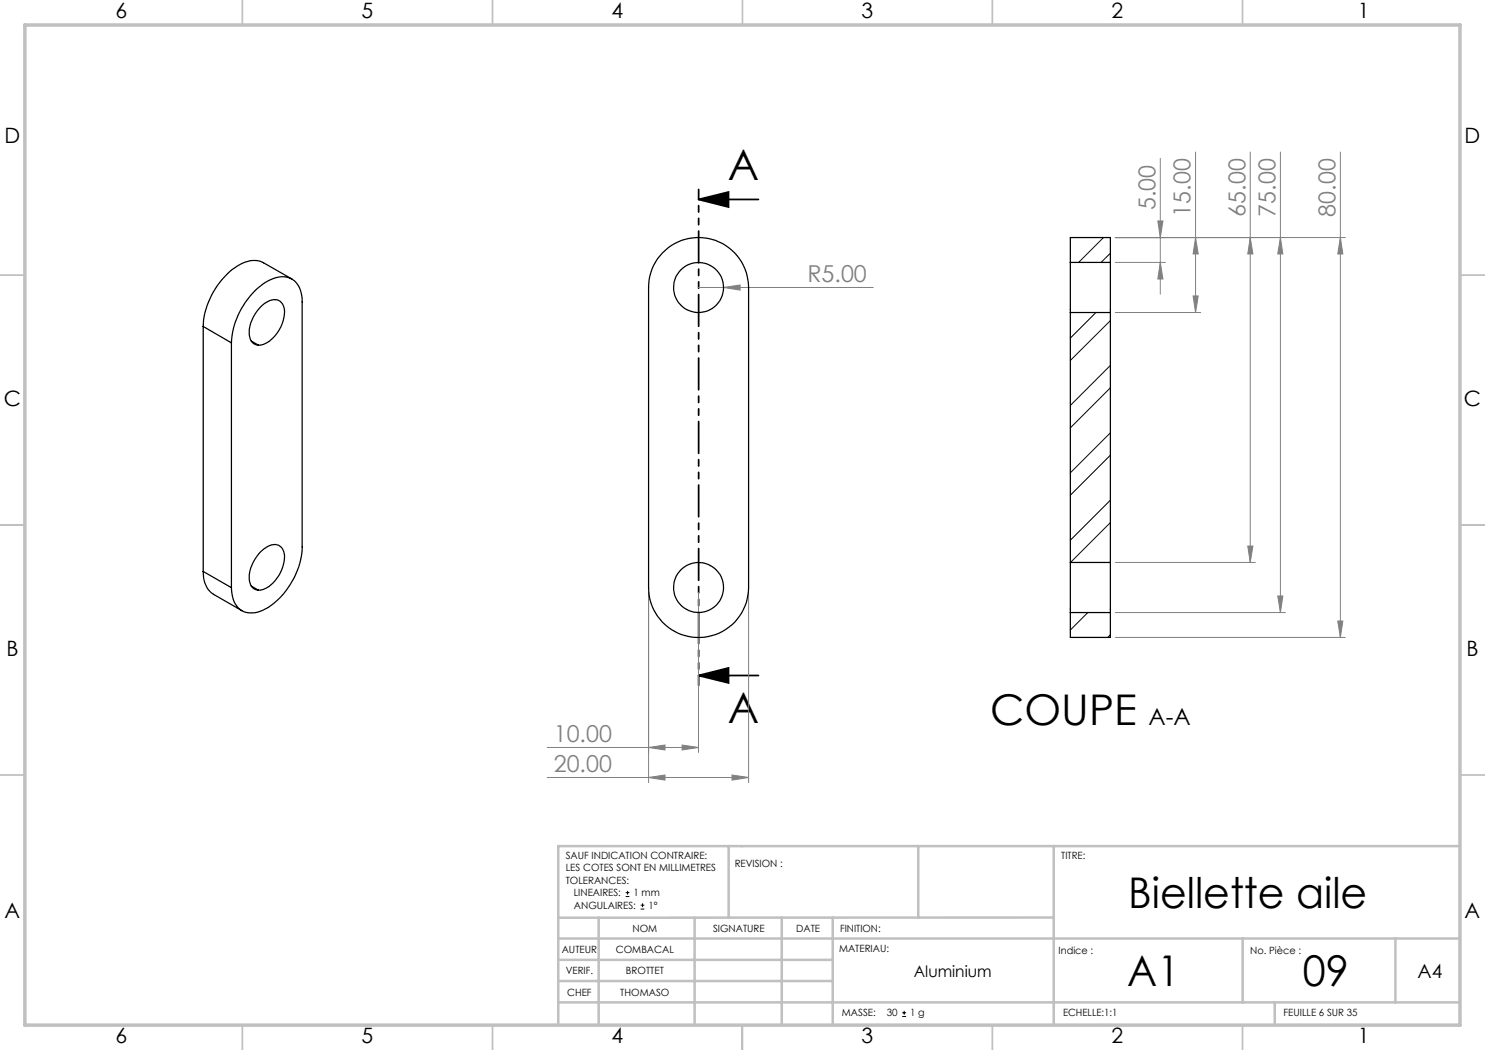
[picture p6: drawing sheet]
<svg xmlns="http://www.w3.org/2000/svg" width="297mm" height="210mm" viewBox="0 0 297 210" stroke-linecap="round" stroke-linejoin="round" font-family="sans-serif">
<path d="M125.1 179.3h.8M125.1 178.5h.8M125.5 178.2v.7M128.1 181.8h.8M128.1 181h.8M128.5 180.6v.8M180.4 203.3h.8M180.4 202.6h.8M180.8 202.2v.7" fill="none" stroke="#000" stroke-width=".2"/>
<path d="M139.7 39.9l6-1.5v3zM139.7 39.9h12M139.7 135.1l6-1.5v3zM139.7 135.1h12" fill="none" stroke="#000" stroke-width=".35"/>
<g fill="none" stroke="#808080" stroke-width=".2">
<path d="M232.1 31.7v27.1M239.1 30.4v32.1M250 30.4v82.1M256.1 30.4v92.1M268.1 30.4v97.1M139.7 57.5h35M144.7 57.5l3.3-.5v1zM223.1 47.5h46M223.1 52.5h10M231.6 44.2h1l-.5 3.3zM232.1 52.5l.5 3.3h-1zM238.6 59.2h1l-.5 3.3z"/>
<path d="M239.1 47.5l.5 3.3h-1zM250 47.5l.6 3.3h-1zM256.1 47.5l.5 3.3h-1zM268.1 47.5l.5 3.3h-1.1zM223.1 62.5h17M129.7 118.5v38M139.7 118.5v32M149.7 118.5v38M223.1 112.5h28M249.6 109.2h1l-.6 3.3zM255.6 119.2h1l-.5 3.3zM223.1 127.5h46"/>
<path d="M223.1 122.5h34M267.5 124.2h1.1l-.5 3.3zM109.4 149.5h30.3M109.4 155.5h40.3M129.7 149.5l3.3-.5v1zM129.7 155.5l3.3-.5v1zM136.4 149l3.3 .5-3.3 .5zM146.4 155l3.3 .5-3.3 .5z"/>
</g>
<path d="M139.7 37.9v99.2" fill="none" stroke="#000" stroke-width=".35" stroke-dasharray="6.3 1.3 1.3 1.3 1.3 1.3" stroke-dashoffset="4.4"/>
<path d="M148.4 169.2v.3" fill="none" stroke="#c0c0c0" stroke-width=".2"/>
<g fill="none" stroke="#c0c0c0" stroke-width=".35">
<path d="M48.5 0v5M98.5 0v5M148.5 0v5M198.5 0v5M248.5 0v5M0 55h5M292 55h5.1M0 105h5M292 105h5.1M0 155h5M292 155h5.1M48.5 205v5.1"/>
<path d="M98.5 205v5.1M148.4 205v5.1M148.5 205v5.1M198.5 205v5.1M248.5 205v5.1"/>
</g>
<g fill="none" stroke="#c0c0c0" stroke-width=".5">
<path d="M145.7 169.2v14.3M183.7 169.2v14.3M210.7 169.2v35.5M291.9 169.2h-180.2v35.5M111.9 196.2h54.6M111.9 192h54.6M111.9 187.7h180M119.7 183.5v21.2M138.9 183.5v21.2M156.4 183.5v21.2M166.5 183.5v21.2M210.7 183.5h-98.8"/>
<path d="M248.5 187.7v12.8M279.1 187.7v12.8M111.9 200.5h180M255 200.5v4.2"/>
</g>
<path d="M5 5h287v200h-287z" fill="none" stroke="#c0c0c0" stroke-width=".7"/>
<path d="M139.7 39.9l6-1.5v3zM139.7 135.1l6-1.5v3z" fill="#000"/>
<g fill="#808080">
<path d="M144.7 57.5l3.3 .5v-1zM129.7 149.5l3.3-.5v1zM136.4 149l3.3 .5-3.3 .5z"/>
<path d="M231.6 44.2h1l-.5 3.3zM232.1 52.5l.5 3.3h-1zM239.1 47.5l.5 3.3h-1zM238.6 59.2h1l-.5 3.3zM268.1 47.5l.5 3.3h-1.1zM267.5 124.2h1.1l-.5 3.3zM250 47.5l.6 3.3h-1zM249.6 109.2h1l-.6 3.3zM256.1 47.5l.5 3.3h-1zM255.6 119.2h1l-.5 3.3z"/>
<path d="M129.7 155.5l3.3-.5v1zM146.4 155l3.3 .5-3.3 .5z"/>
</g>
<g fill="none" stroke="#000" stroke-width=".25">
<path d="M58.4 55.8l-5.7-3.2a5 5 0 0 0-5.3 .6 15.6 15.6 0 0 0-6.8 12.1M132.5 50.6a10 10 0 0 1 11-2.4 10 10 0 0 1 6.2 9.3v60a10 10 0 0 1-10 10 10 10 0 0 1-10-10v-60a9.7 9.7 0 0 1 2.8-6.9zM214.1 52.5v10M214.1 52.5h8M214.1 52.5v-5h8v5M222.1 52.5v10M40.6 65.3l5.7 3.3M40.6 65.3v49M46.3 68.6a15.5 15.5 0 0 1 7.4-12.4 4.6 4.6 0 0 1 5.1-.1 5.3 5.3 0 0 1 1.6 4.3v49a15.3 15.3 0 0 1-7.8 12.7 3.9 3.9 0 0 1-6-2.3l-.3-2.3M46.3 68.6v48.9M50.3 68.2l1.4 .8M52.1 61.4a3.3 3.3 0 0 1 3.9-1.2 3.3 3.3 0 0 1 .7 3.7 6.9 6.9 0 0 1-4.7 5.1 2.09 2.09 0 0 1-2.2-2.5 7.8 7.8 0 0 1 2.3-5.1z"/>
<path d="M214.1 62.5h8M214.1 62.5v50M222.1 62.5v50M40.6 114.3a5.1 5.1 0 0 0 2.1 4.6l5.7 3.2M40.6 114.3l5.7 3.2M50.3 117.2l1.4 .8M52.1 110.4a3.6 3.6 0 0 1 3.6-1.4 2.91 2.91 0 0 1 1.1 3.4 6.9 6.9 0 0 1-4.8 5.6 2 2 0 0 1-2.2-2.1 7.9 7.9 0 0 1 2.3-5.5zM214.1 112.5v10M214.1 112.5h8M222.1 112.5v10M214.1 122.5h8M214.1 122.5v5h8v-5"/>
<circle cx="139.7" cy="57.5" r="5"/>
<circle cx="139.7" cy="117.5" r="5"/>
</g>
<path d="M220.7 47.5l-5 5M222.1 50.7l-1.9 1.8M219.2 62.5l-5.1 5.1M222.1 73.1l-8 8M222.1 64.1l-8 8M222.1 77.6l-8 8M222.1 86.6l-8 8M222.1 91l-8 8.1M222.1 100l-8 8M222.1 104.5l-8 8M217.6 122.5l-3.5 3.5M222.1 127l-.6 .5" fill="none" stroke="#000" stroke-width=".2"/>
<g font-size="8.5">
<text x="145.5" y="36.1">A</text>
<text x="145.5" y="144.7">A</text>
<text x="198" y="145">COUPE</text>
<text x="225.7" y="181.7">Biellette aile</text>
<text x="225.5" y="197.3">A1</text>
<text x="260.6" y="197.3">09</text>
</g>
<g font-size="4.7" fill="#808080">
<text x="231.1" y="42" transform="rotate(-90 231.1 42)">5.00</text>
<text x="238.1" y="43.3" transform="rotate(-90 238.1 43.3)">15.00</text>
<text x="249.1" y="43.3" transform="rotate(-90 249.1 43.3)">65.00</text>
<text x="255.1" y="43.3" transform="rotate(-90 255.1 43.3)">75.00</text>
<text x="267.1" y="43.3" transform="rotate(-90 267.1 43.3)">80.00</text>
<text x="161.5" y="56.5">R5.00</text>
<text x="110.8" y="148.5">10.00</text>
<text x="110.8" y="154.5">20.00</text>
</g>
<text font-size="4.7" x="229.7" y="145">A-A</text>
<g font-size="4.2">
<text x="23.1" y="3.6">6</text>
<text x="72.3" y="3.6">5</text>
<text x="122.3" y="3.6">4</text>
<text x="172.3" y="3.6">3</text>
<text x="222.3" y="3.6">2</text>
<text x="271.6" y="3.6">1</text>
<text x=".9" y="28.6">D</text>
<text x="292.9" y="28.6">D</text>
<text x=".8" y="81.1">C</text>
<text x="292.8" y="81.1">C</text>
<text x="1.3" y="131.1">B</text>
<text x="293.3" y="131.1">B</text>
<text x=".9" y="183.6">A</text>
<text x="292.9" y="183.6">A</text>
<text x="23.1" y="208.6">6</text>
<text x="72.3" y="208.6">5</text>
<text x="122.3" y="208.6">4</text>
<text x="172.3" y="208.6">3</text>
<text x="222.3" y="208.6">2</text>
<text x="271.6" y="208.6">1</text>
</g>
<text font-size="3.9" x="283.5" y="195.6">A4</text>
<text font-size="3.2" x="182.8" y="195.5">Aluminium</text>
<g font-size="2">
<text x="113.1" y="171.8">SAUF INDICATION CONTRAIRE:</text>
<text x="146.9" y="173.3">REVISION :</text>
<text x="212.3" y="171.8">TITRE:</text>
<text x="113.1" y="174.3">LES COTES SONT EN MILLIMETRES</text>
<text x="113.1" y="176.8">TOLERANCES:</text>
<text x="114.8" y="179.3">LINEAIRES:</text>
<text x="126.7" y="179.3">1 mm</text>
<text x="114.8" y="181.8">ANGULAIRES:</text>
<text x="129.7" y="181.8">1°</text>
<text x="112.4" y="190.5">AUTEUR</text>
<text x="123.2" y="190.5">COMBACAL</text>
<text x="126.5" y="186.4">NOM</text>
<text x="142.6" y="186.4">SIGNATURE</text>
<text x="159.2" y="186.4">DATE</text>
<text x="167.8" y="190.3">MATERIAU:</text>
<text x="168" y="186.4">FINITION:</text>
<text x="211.7" y="190.9">Indice :</text>
<text x="250" y="190.9">No. Pièce :</text>
<text x="113.1" y="194.9">VERIF.</text>
<text x="125.2" y="194.9">BROTTET</text>
<text x="113.4" y="199.2">CHEF</text>
<text x="124.1" y="199.2">THOMASO</text>
<text x="168.4" y="203.3">MASSE:</text>
<text x="177.3" y="203.3">30</text>
<text x="182" y="203.3">1 g</text>
<text x="212.6" y="203.3">ECHELLE:1:1</text>
<text x="256.7" y="203.3">FEUILLE 6 SUR 35</text>
</g>
</svg>
